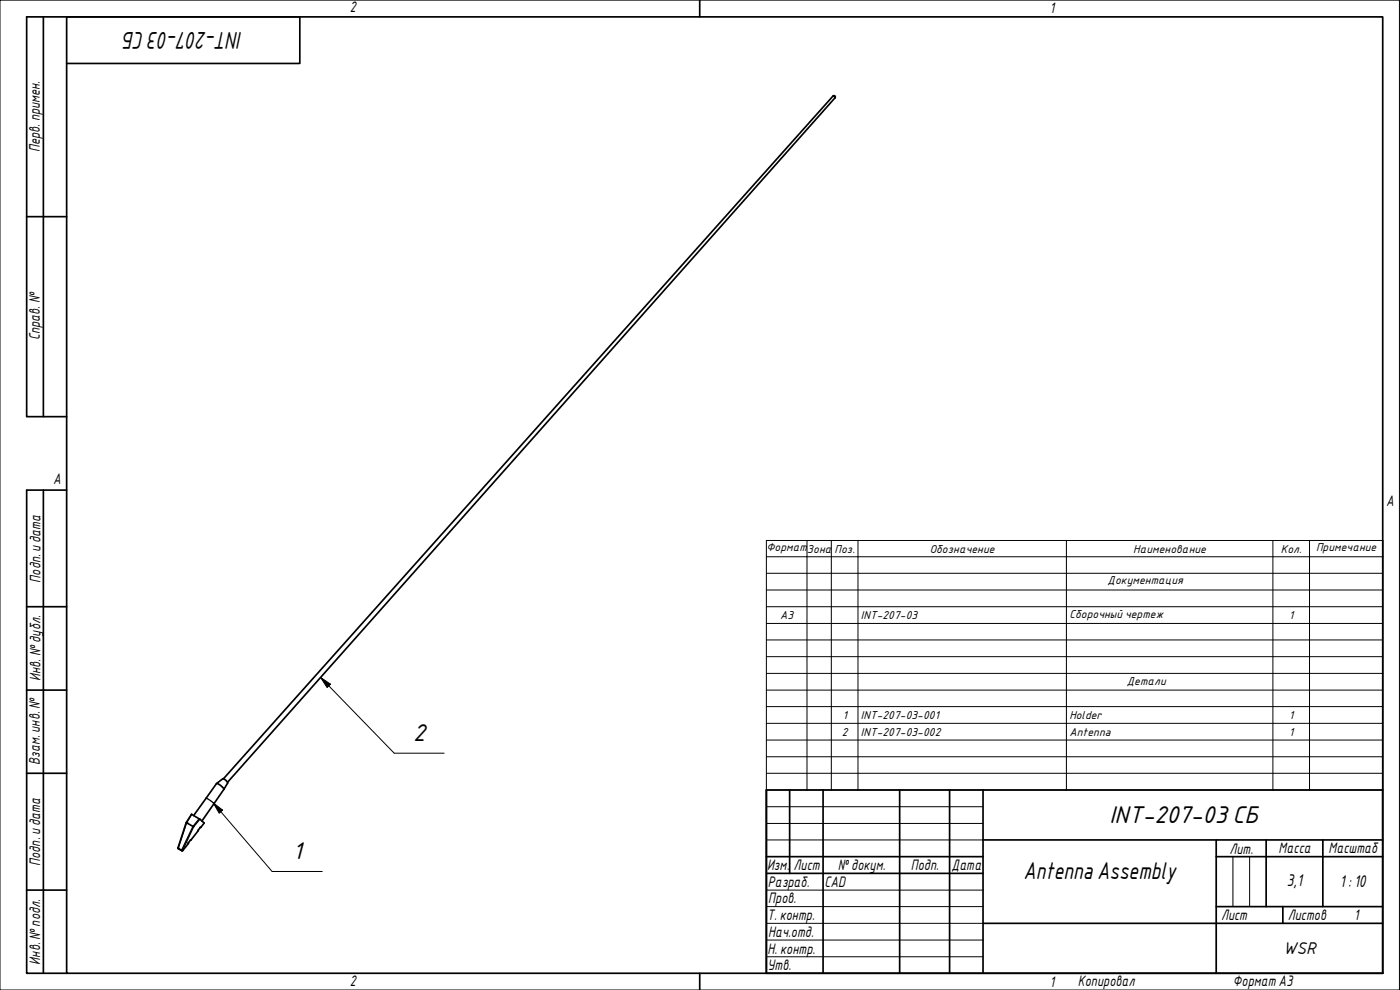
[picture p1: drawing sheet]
<svg xmlns="http://www.w3.org/2000/svg" width="420mm" height="297mm" viewBox="0 0 420 297" stroke-linecap="round" stroke-linejoin="round" font-family="sans-serif">
<path d="M65 235.1l1.9-1.4 .7 .2 .7 1-1.1 1.9M67.1 233.7l182.9-204.9h.6v.6l-182.3 205.3M67.2 236.8a3.4 3.4 0 0 0-2.2-1.7l-6.9 9.6M67.2 236.8l-6.6 9.6M55.9 246.8l2.2 1.3M56.5 252.9l-1.7 2.4-1.4-.8M57.3 252.1l-.7 .9M59.5 249.1l-2.4 3M60.1 248.3l1.2-1.4-1.3-1.1-2.5-1.5-1.6 2.5-2.5 7.6 1.1 .8 .3-.1M60.3 248.3l-.8 .9" fill="none" stroke="#000" stroke-width=".51"/>
<path d="M250 28.8l.6 .6M61.8 239.5l1.4 .8 1 .9M57.5 244.3l-1.5 2.6-2.5 7.7 .1 .1M59.8 245.7l-1.9 2.3-3.4 7.1 .1 .2M60 245.8l-1.9 2.3-3.2 7.1" fill="none" stroke="#000" stroke-width=".38"/>
<g fill="#000">
<circle cx="53.5" cy="254.6" r=".25"/>
<circle cx="56" cy="246.9" r=".25"/>
<circle cx="57.9" cy="248" r=".25"/>
</g>
<path d="M20 5.1h395v286.9h-395zM210 0v5.1M210 292v5" fill="none" stroke="#000" stroke-width=".51"/>
<path d="M0 0h420v297h-420z" fill="none" stroke="#000" stroke-width=".3"/>
<g fill="none" stroke="#000" stroke-width=".51">
<path d="M230 237h185v55h-185zM237 237v25.1M247 237v55M270 237v55M285 237v55M295 237v55M230 257h65M295 252h120M365 257h50M365 252v40M380 252v20M397 252v20"/>
<path d="M230 262.1h65M295 277h120M365 272h50M385 272v5"/>
</g>
<path d="M230 242h65M230 247.1h65M230 252h65M370 257v15M375 257v15M230 267.1h65M230 272h65M230 277h65M230 282.1h65M230 287.1h65" fill="none" stroke="#000" stroke-width=".3"/>
<path d="M13 5.1v119.9M20 19h70v-13.9h-82v119.9h12M8 65h12M13 147.1v144.9M20 147.1h-12v144.9h12M8 182h12M8 207.1h12M8 232h12M8 267.1h12" fill="none" stroke="#000" stroke-width=".51"/>
<g fill="none" stroke="#000" stroke-width=".3">
<path d="M230 162.2h185v74.8h-185zM230 167.1h185M230 172h185M230 177h185M242.2 162.2v74.8M249.5 162.2v74.8M257.5 162.2v74.8M320 162.2v74.8M382 162.2v74.8M393 162.2v74.8M230 182h185M230 187.1h185"/>
<path d="M230 192h185M230 197h185M96.2 203.2l3 2.1-1 1zM96.2 203.2l22.1 22.8h15M230 202h185M230 207.1h185M230 212h185M230 217h185M230 222h185M230 227.1h185M230 232h185M64 240.9l2.8 2.2-1 .9z"/>
<path d="M64 240.9l17.7 20.6h15"/>
</g>
<g fill="#000">
<path d="M96.2 203.2l3 2.1-1 1z" fill-rule="evenodd"/>
<path d="M64 240.9l2.8 2.2-1 .9z" fill-rule="evenodd"/>
</g>
<g font-size="7">
<text x="72.8" y="9.5" transform="rotate(180 72.8 9.5)">INT-207-03СБ</text>
<text x="124" y="222.2">2</text>
<text x="333" y="246.9">INT-207-03 СБ</text>
<text x="87.9" y="257.7">1</text>
<text x="307.1" y="263.8">Antenna Assembly</text>
</g>
<g font-size="4.9">
<text x="386.2" y="265.9">3,1</text>
<text x="402.1" y="266.2">1: 10</text>
<text x="385.1" y="286.2">WSR</text>
</g>
<g font-size="4.4">
<text x="105" y="3.7">2</text>
<text x="315" y="3.8">1</text>
<text x="11.9" y="45.6" transform="rotate(-90 11.9 45.6)">Перв. примен.</text>
<text x="12" y="102.2" transform="rotate(-90 12 102.2)">Справ. №</text>
<text x="16" y="145.2">A</text>
<text x="416" y="151.7">A</text>
<text x="12.2" y="174.8" transform="rotate(-90 12.2 174.8)">Подп. идата</text>
<text x="12.2" y="204.3" transform="rotate(-90 12.2 204.3)">Инв. №дубл.</text>
<text x="12" y="229.5" transform="rotate(-90 12 229.5)">Взам. инв. №</text>
<text x="369" y="256.1">Лит.</text>
<text x="383.7" y="256.1">Масса</text>
<text x="398.7" y="256.1">Масштаб</text>
<text x="12.1" y="259.8" transform="rotate(-90 12.1 259.8)">Подп. идата</text>
<text x="230.2" y="261.1">Изм.</text>
<text x="238.2" y="261.1">Лист</text>
<text x="251.5" y="261">№докум.</text>
<text x="273.4" y="261.2">Подп.</text>
<text x="285.6" y="261.2">Дата</text>
<text x="230.4" y="266.1">Разраб.</text>
<text x="247.4" y="266.1">CAD</text>
<text x="230.6" y="271.1">Пров.</text>
<text x="230.3" y="276.1">Т. контр.</text>
<text x="230.5" y="281.1">Нач.отд.</text>
<text x="366.5" y="276.1">Лист</text>
<text x="386.5" y="276.1">Листов</text>
<text x="406.4" y="276">1</text>
<text x="230.4" y="286.1">Н. контр.</text>
<text x="12.1" y="289.4" transform="rotate(-90 12.1 289.4)">Инв. №подл.</text>
<text x="230.3" y="291.1">Утв.</text>
<text x="105" y="295.9">2</text>
<text x="315" y="296.1">1</text>
<text x="323.5" y="295.8">Копировал</text>
<text x="370" y="295.8">Формат А3</text>
</g>
<g font-size="3.3">
<text x="230" y="165.4">Формат</text>
<text x="242.2" y="165.8">Зона</text>
<text x="250.4" y="165.8">Поз.</text>
<text x="279" y="165.8">Обозначение</text>
<text x="340.1" y="165.8">Наименование</text>
<text x="384.4" y="165.8">Кол.</text>
<text x="395" y="165.4">Примечание</text>
<text x="332.4" y="175.4">Документация</text>
<text x="234.1" y="185.7">A3</text>
<text x="258.4" y="185.7">INT-207-03</text>
<text x="320.9" y="185.4">Сборочный чертеж</text>
<text x="386.9" y="185.7">1</text>
<text x="338.2" y="205.5">Детали</text>
<text x="252.9" y="215.8">1</text>
<text x="258.4" y="215.7">INT-207-03-001</text>
<text x="320.9" y="215.8">Holder</text>
<text x="386.9" y="215.8">1</text>
<text x="252.7" y="220.7">2</text>
<text x="258.4" y="220.7">INT-207-03-002</text>
<text x="320.9" y="220.7">Antenna</text>
<text x="386.9" y="220.7">1</text>
</g>
</svg>
